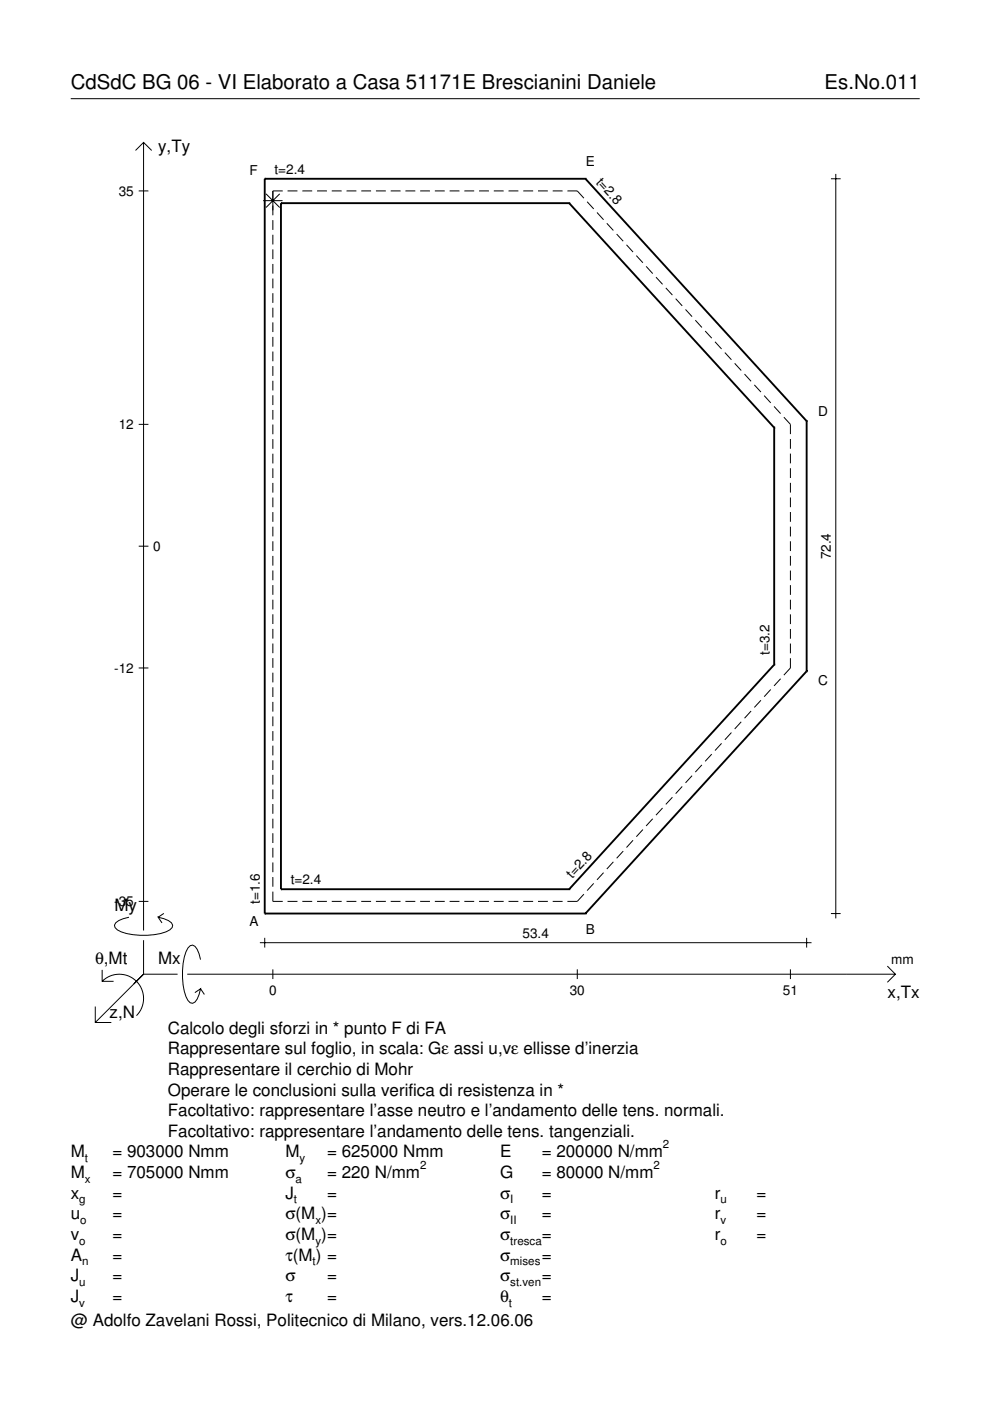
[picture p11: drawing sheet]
<svg xmlns="http://www.w3.org/2000/svg" width="210mm" height="297mm" viewBox="0 0 210 297" stroke-linecap="round" stroke-linejoin="round" font-family="sans-serif">
<g fill="none" stroke="#000" stroke-width=".21">
<path d="M15 20.9h180M28.7 31.9l1.7-1.7 1.8 1.7M30.4 30.2v167.1M176.2 37.9h2M177.2 36.9v157.8M29.4 40.5h2.1M55.8 42.5h4.1M56.4 41.1l2.9 2.9M57.8 46.7v2M57.8 49.8v2M57.8 52.9v2M57.8 56v2"/>
<path d="M57.8 59.1v2M59.3 41.1l-2.9 2.9M59.9 40.5h-2.1v5.1M61 40.5h2.1M64.1 40.5h2.1M67.2 40.5h2.1M70.3 40.5h2.1M73.5 40.5h2.1M76.6 40.5h2.1M79.7 40.5h2.1M82.8 40.5h2.1M86 40.5h2"/>
<path d="M89.1 40.5h2.1M92.2 40.5h2.1M95.3 40.5h2.1M98.4 40.5h2.1M101.6 40.5h2.1M104.7 40.5h2.1M107.8 40.5h2.1M110.9 40.5h2.1M114.1 40.5h2.1M117.2 40.5h2.1M120.3 40.5h2.1l1.4 1.5M124.5 42.8l1.4 1.5"/>
<path d="M126.6 45.1l1.4 1.5M128.7 47.3l1.3 1.6M130.7 49.6l1.4 1.5M132.8 51.9l1.4 1.5M134.9 54.2l1.4 1.5M137 56.5l1.4 1.5M139.1 58.8l1.4 1.5M57.8 62.2v2M57.8 65.2v2.1M57.8 68.3v2.1M57.8 71.4v2.1M57.8 74.5v2.1"/>
<path d="M57.8 77.6v2.1M141.2 61l1.4 1.6M143.3 63.3l1.3 1.6M145.3 65.6l1.4 1.5M147.4 67.9l1.4 1.5M149.5 70.2l1.4 1.5M151.6 72.5l1.4 1.5M153.7 74.8l1.4 1.5M155.8 77l1.4 1.6M157.9 79.3l1.3 1.5M29.4 90h2.1M57.8 80.7v2.1"/>
<path d="M57.8 83.8v2.1M57.8 86.9v2.1M57.8 90v2.1M57.8 93.1v2.1M57.8 96.2v2.1M57.8 99.3v2.1M159.9 81.6l1.4 1.5M162 83.9l1.4 1.5M164.1 86.2l1.4 1.5M166.2 88.5l1.4 1.5v2M167.6 93.1v2M167.6 96.2v2"/>
<path d="M167.6 99.3v2M29.4 115.8h2.1M57.8 102.4v2.1M57.8 105.5v2M57.8 108.6v2M57.8 111.7v2M57.8 114.8v2M57.8 117.9v2M167.6 102.4v2M167.6 105.5v2M167.6 108.6v2M167.6 111.7v2"/>
<path d="M167.6 114.8v2M167.6 117.9v2M57.8 121v2M57.8 124.1v2M57.8 127.1v2.1M57.8 130.2v2.1M57.8 133.3v2.1M57.8 136.4v2.1M57.8 139.5v2.1M167.6 121v2M167.6 124.1v2M167.6 127.2v2"/>
<path d="M167.6 130.3v2M167.6 133.4v2M167.6 136.5v2M167.6 139.6v2l-1.4 1.5M29.4 141.6h2.1M57.8 142.6v2.1M57.8 145.7v2.1M57.8 148.8v2.1M57.8 151.9v2.1M57.8 155v2.1M57.8 158.1v2.1M150.9 159.9l-1.4 1.5"/>
<path d="M153 157.6l-1.4 1.5M155.1 155.3l-1.4 1.6M157.2 153l-1.4 1.6M159.2 150.8l-1.3 1.5M161.3 148.5l-1.4 1.5M163.4 146.2l-1.4 1.5M165.5 143.9l-1.4 1.5M57.8 161.2v2.1M57.8 164.3v2.1M57.8 167.4v2M57.8 170.5v2M57.8 173.6v2"/>
<path d="M57.8 176.7v2M57.8 179.8v2M134.2 178.2l-1.4 1.5M136.3 175.9l-1.4 1.5M138.4 173.6l-1.4 1.5M140.5 171.3l-1.4 1.5M142.6 169l-1.4 1.6M144.6 166.7l-1.3 1.6M146.7 164.5l-1.4 1.5M148.8 162.2l-1.4 1.5M27.3 194.5a3.6 3.6 0 0 0-3 1.7l.1 .5a5.6 5.6 0 0 0 3.8 1.5 13.4 13.4 0 0 0 7.8-1l.5-.5 .1-.5a3.6 3.6 0 0 0-3.1-1.7l.8 1.2M29.4 191.1h2.1"/>
<path d="M30.4 199.3v7.3M34.7 193.7l-1.2 .8M55.1 199.9h117M56.1 198.8v2.1M57.8 189v2.1h2.1M57.8 182.9v2M57.8 186v2M61 191.1h2.1M64.1 191.1h2.1M67.2 191.1h2.1M70.3 191.1h2.1M73.5 191.1h2.1"/>
<path d="M76.6 191.1h2.1M79.7 191.1h2.1M82.8 191.1h2.1M86 191.1h2M89.1 191.1h2.1M92.2 191.1h2.1M95.3 191.1h2.1M98.4 191.1h2.1M101.6 191.1h2.1M104.7 191.1h2.1M107.8 191.1h2.1M110.9 191.1h2.1"/>
<path d="M114.1 191.1h2.1M117.2 191.1h2.1M123.8 189.6l-1.4 1.5h-2.1M125.9 187.3l-1.4 1.5M128 185l-1.4 1.5M130 182.7l-1.3 1.6M132.1 180.5l-1.4 1.5M171 198.8v2.1M176.2 193.7h2M20.2 213.4v3.4h3.4M21.7 208.1a5.1 5.1 0 0 1 7.2 0 5.1 5.1 0 0 1 0 7.2M21.7 205.6v2.5h2.4"/>
<path d="M30.4 206.6l-10.2 10.2M30.4 206.6h7.2M39.7 206.6h150.1M42.5 203.5a3.6 3.6 0 0 0-1.7-3.1l-.5 .1a5.7 5.7 0 0 0-1.5 3.8 13.3 13.3 0 0 0 1 7.8l.5 .5 .5 .1a3.6 3.6 0 0 0 1.7-3.1l-1.2 .9M42.5 209.6l.8 1.3M57.8 205.5v2.1M122.4 205.5v2.1M167.6 205.5v2.1M188.1 204.8l1.7 1.8-1.7 1.7"/>
</g>
<g fill="none" stroke="#000" stroke-width=".4">
<path d="M56.1 37.9h.1M56.1 37.9h68M56.1 37.9v155.8M124.1 37.9h.1M124.1 37.9l46.9 51.4M59.6 43.1h.1M59.6 43.1h61.1M59.6 43.1v145.4M120.7 43.1h.1M120.7 43.1l43.4 47.6M164.1 90.7h.1M164.1 90.7v50.2"/>
<path d="M171 89.3h.1M171 89.3v53M164.1 140.9h.1M164.1 140.9l-43.4 47.6M171 142.3h.1M171 142.3l-46.9 51.4M56.1 193.7h.1M56.1 193.7h68M59.6 188.5h.1M59.6 188.5h61.1M120.7 188.5h.1M124.1 193.7h.1"/>
</g>
<g font-size="4.3">
<text x="15" y="18.9">CdSdC BG 06 - VI Elaborato a Casa 51171E Brescianini Daniele</text>
<text x="174.8" y="18.9">Es.No.011</text>
</g>
<g font-size="3.6">
<text x="33.5" y="32.3">y,Ty</text>
<text x="24.3" y="193.2">My</text>
<text x="20.1" y="204.5">θ,Mt</text>
<text x="33.5" y="204.5">Mx</text>
<text x="23.2" y="215.8">z,N</text>
<text x="188.2" y="211.7">x,Tx</text>
<text x="35.6" y="219.2">Calcolo degli sforzi in * punto F di FA</text>
<text x="35.6" y="227.9">Rappresentare il cerchio di Mohr</text>
<text x="35.6" y="223.5">Rappresentare sul foglio, in scala: Gε assi u,vε ellisse d’inerzia</text>
<text x="35.6" y="232.3">Operare le conclusioni sulla verifica di resistenza in *</text>
<text x="35.6" y="236.7">Facoltativo: rappresentare l’asse neutro e l’andamento delle tens. normali.</text>
<text x="15" y="245.4">M</text>
<text x="23.8" y="245.4">= 903000 Nmm</text>
<text x="35.6" y="241">Facoltativo: rappresentare l’andamento delle tens. tangenziali.</text>
<text x="60.5" y="245.4">M</text>
<text x="69.3" y="245.4">= 625000 Nmm</text>
<text x="106" y="245.4">E</text>
<text x="114.9" y="245.4">= 200000 N/mm</text>
<text x="15" y="249.8">M</text>
<text x="23.8" y="249.8">= 705000 Nmm</text>
<text x="60.5" y="249.8">σ</text>
<text x="69.3" y="249.8">= 220 N/mm</text>
<text x="106" y="249.8">G</text>
<text x="114.9" y="249.8">= 80000 N/mm</text>
<text x="15" y="254.2">x</text>
<text x="23.8" y="254.2">=</text>
<text x="60.5" y="254.2">J</text>
<text x="69.3" y="254.2">=</text>
<text x="106" y="254.2">σ</text>
<text x="114.9" y="254.2">=</text>
<text x="151.5" y="254.2">r</text>
<text x="160.4" y="254.2">=</text>
<text x="15" y="258.5">u</text>
<text x="15" y="262.9">v</text>
<text x="23.8" y="262.9">=</text>
<text x="23.8" y="258.5">=</text>
<text x="60.5" y="258.5">σ(M )=</text>
<text x="60.5" y="262.9">σ(M )=</text>
<text x="106" y="258.5">σ</text>
<text x="106" y="262.9">σ</text>
<text x="114.9" y="258.5">=</text>
<text x="114.9" y="262.9">=</text>
<text x="151.5" y="258.5">r</text>
<text x="151.5" y="262.9">r</text>
<text x="160.4" y="258.5">=</text>
<text x="160.4" y="262.9">=</text>
<text x="15" y="267.3">A</text>
<text x="23.8" y="267.3">=</text>
<text x="60.5" y="267.3">τ(M ) =</text>
<text x="106" y="267.3">σ</text>
<text x="114.9" y="267.3">=</text>
<text x="15" y="271.7">J</text>
<text x="23.8" y="271.7">=</text>
<text x="60.5" y="271.7">σ</text>
<text x="69.3" y="271.7">=</text>
<text x="106" y="271.7">σ</text>
<text x="114.9" y="271.7">=</text>
<text x="15" y="276">J</text>
<text x="15" y="281.2">@ Adolfo Zavelani Rossi, Politecnico di Milano, vers.12.06.06</text>
<text x="23.8" y="276">=</text>
<text x="60.5" y="276">τ</text>
<text x="69.3" y="276">=</text>
<text x="106" y="276">θ</text>
<text x="114.9" y="276">=</text>
</g>
<g font-size="2.9">
<text x="124.2" y="35.3">E</text>
<text x="25.2" y="41.5">35</text>
<text x="52.9" y="37.2">F</text>
<text x="58.2" y="36.9">t=2.4</text>
<text x="126.3" y="38.7" transform="rotate(48 126.3 38.7)">t=2.8</text>
<text x="173.5" y="88.1">D</text>
<text x="25.2" y="91">12</text>
<text x="32.5" y="116.8">0</text>
<text x="176.2" y="118.6" transform="rotate(-90 176.2 118.6)">72.4</text>
<text x="24.2" y="142.6">-12</text>
<text x="163.1" y="138.9" transform="rotate(-90 163.1 138.9)">t=3.2</text>
<text x="173.5" y="145.3">C</text>
<text x="55.1" y="191.6" transform="rotate(-90 55.1 191.6)">t=1.6</text>
<text x="61.6" y="187.5">t=2.4</text>
<text x="121.3" y="186.3" transform="rotate(-48 121.3 186.3)">t=2.8</text>
<text x="24.2" y="192.1">-35</text>
<text x="52.9" y="196.2">A</text>
<text x="110.8" y="198.8">53.4</text>
<text x="124.2" y="198.1">B</text>
<text x="189" y="204.5">mm</text>
<text x="57" y="210.9">0</text>
<text x="120.8" y="210.9">30</text>
<text x="166" y="210.9">51</text>
</g>
<g font-size="2.4">
<text x="140.6" y="243.4">2</text>
<text x="18" y="246.4">t</text>
<text x="18" y="250.8">x</text>
<text x="62.7" y="250.8">a</text>
<text x="63.5" y="246.4">y</text>
<text x="89.1" y="247.8">2</text>
<text x="138.6" y="247.8">2</text>
<text x="16.8" y="255.2">g</text>
<text x="62.3" y="255.2">t</text>
<text x="108.2" y="255.2">I</text>
<text x="152.7" y="255.2">u</text>
<text x="16.8" y="263.9">o</text>
<text x="17" y="259.5">o</text>
<text x="66.9" y="259.5">x</text>
<text x="66.9" y="263.9">y</text>
<text x="108.2" y="259.5">II</text>
<text x="108.2" y="263.9">tresca</text>
<text x="152.7" y="259.5">v</text>
<text x="152.7" y="263.9">o</text>
<text x="17.4" y="268.3">n</text>
<text x="66.3" y="268.3">t</text>
<text x="108.2" y="268.3">mises</text>
<text x="16.8" y="272.7">u</text>
<text x="108.2" y="272.7">st.ven</text>
<text x="16.8" y="277">v</text>
<text x="107.9" y="277">t</text>
</g>
</svg>
